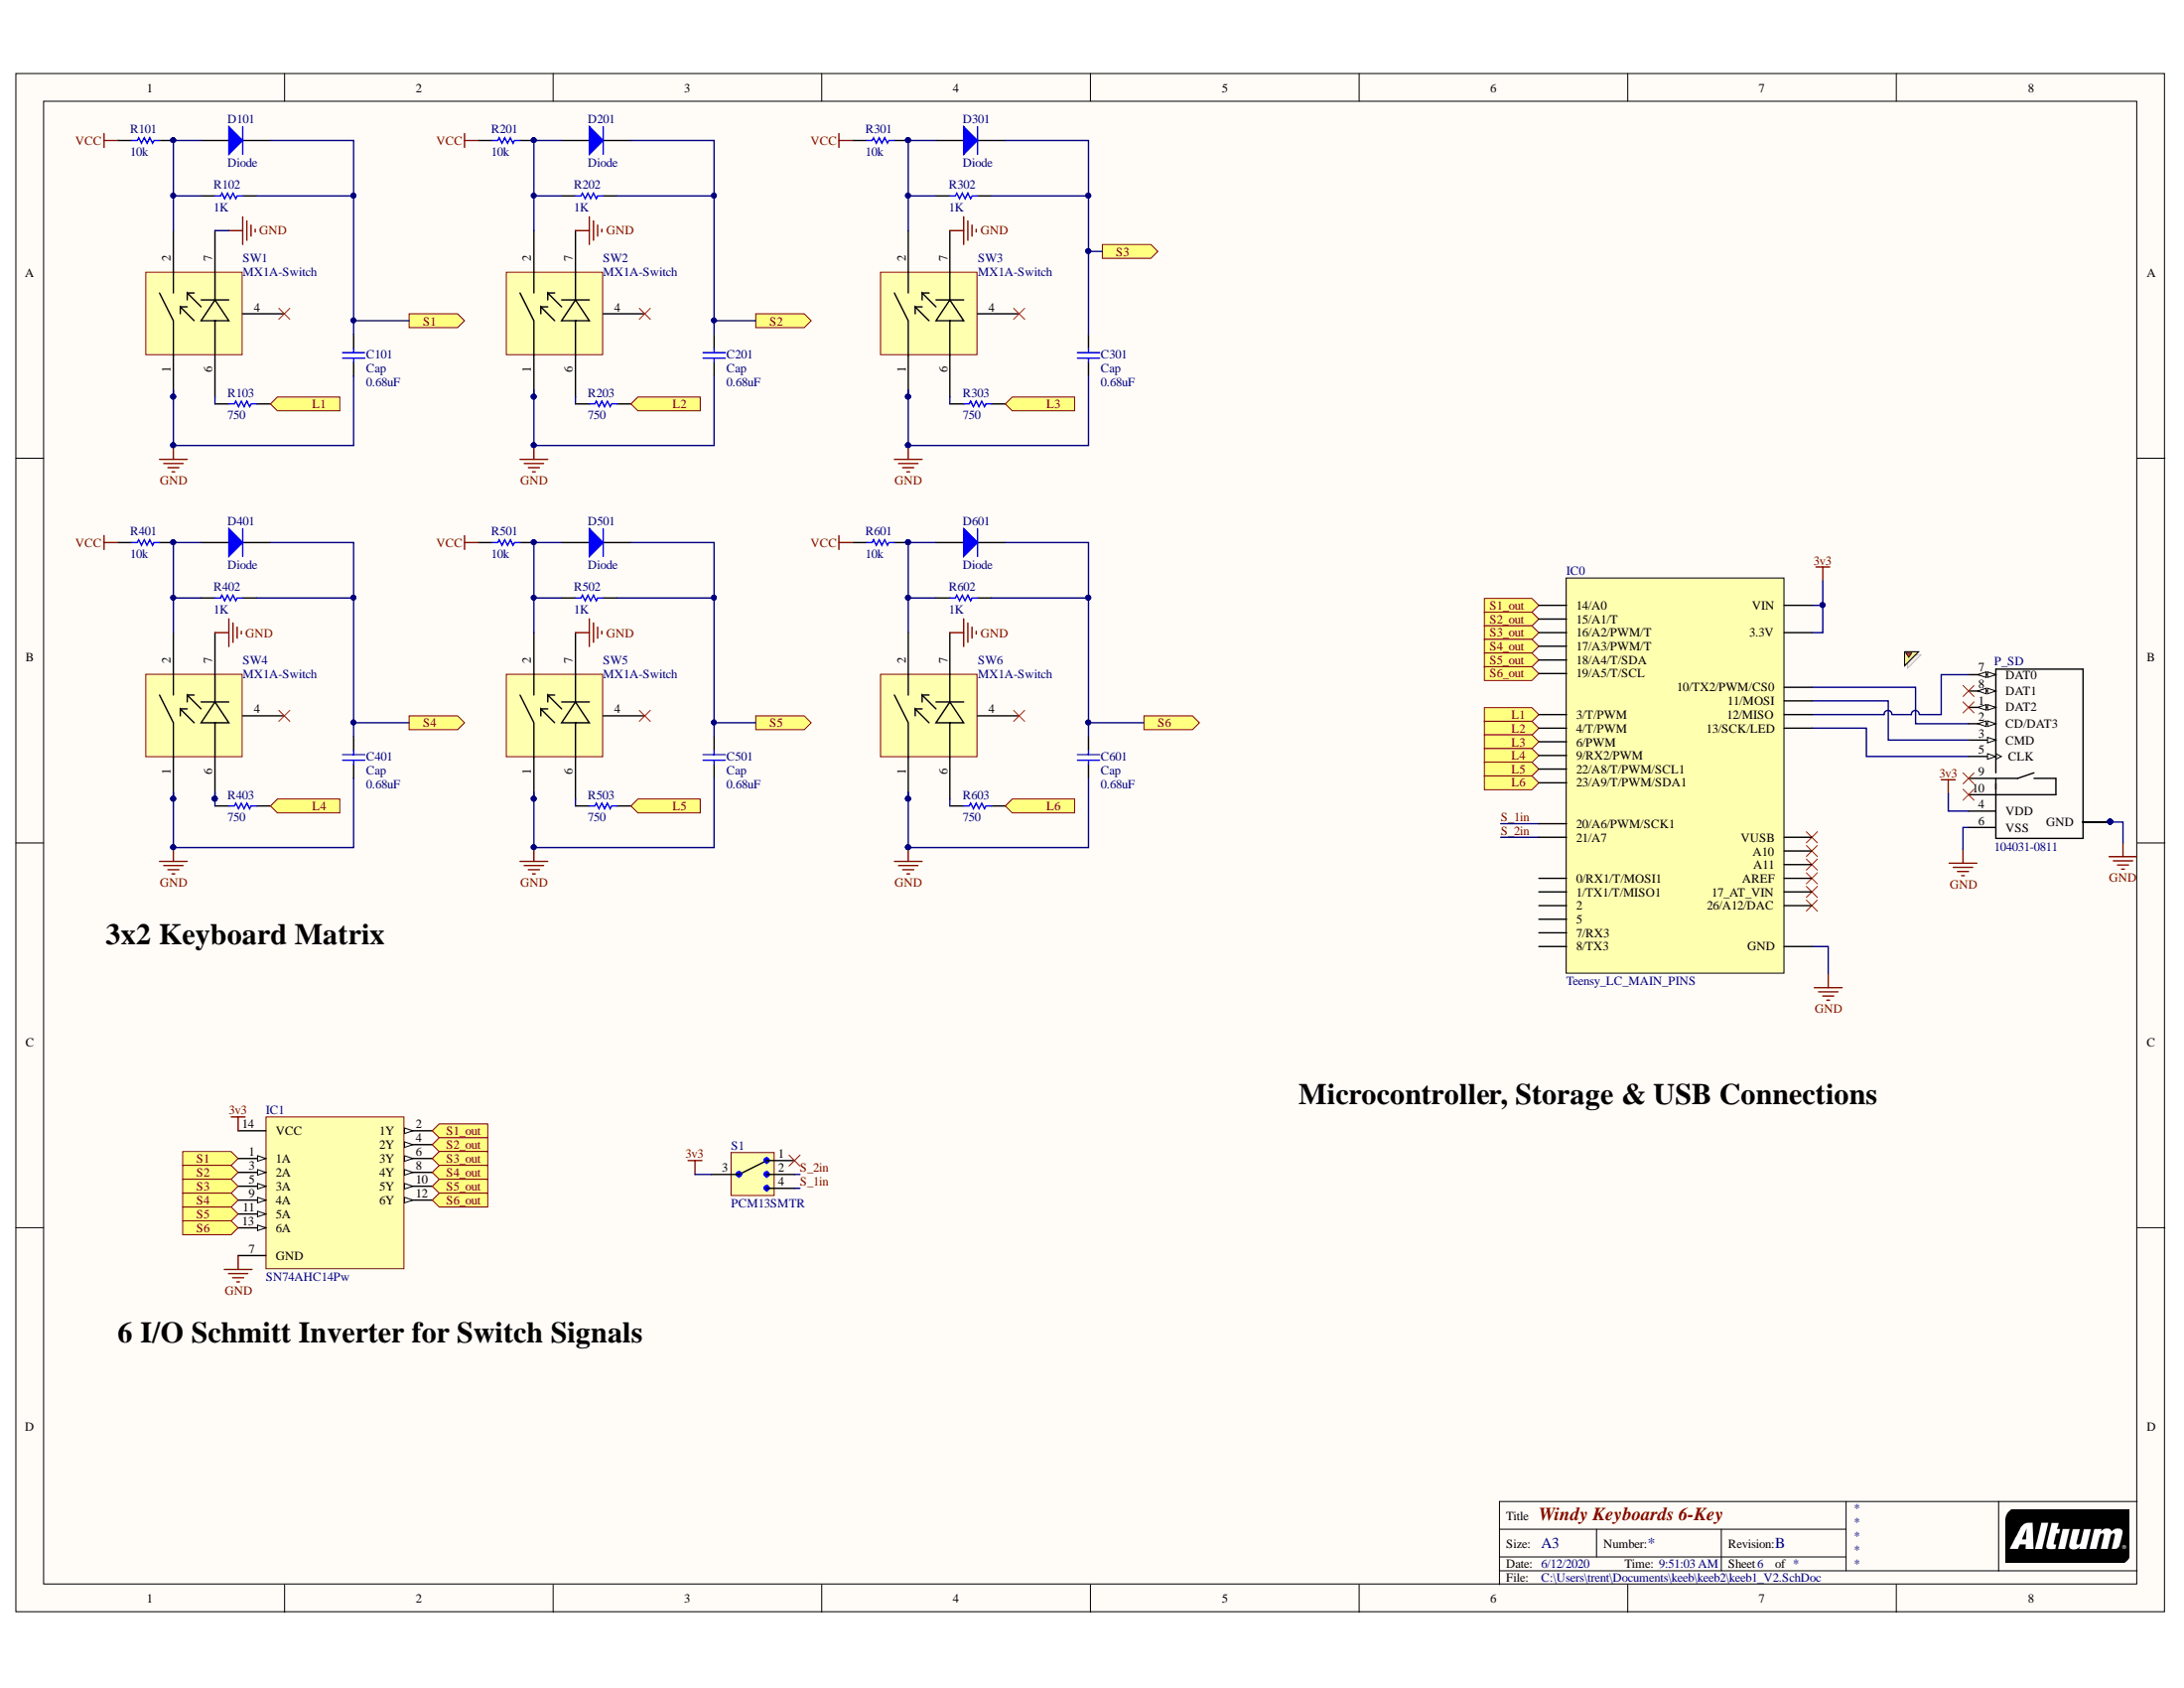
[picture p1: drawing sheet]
# Altium project keeb1_V2.PrjPcb
1 sheet, 40 parts. Net scope: flat (ports and power ports of the same name join across sheets).
Board file: keeb1_V2.PcbDoc

## Sheet keeb1_V2.SchDoc: Windy Keyboards 6-Key
size A3; ApprovedBy: Trent Little; CheckedBy: Trent Little; Author: Trent Little; CompanyName: Windy Keyboards; DrawnBy: Trent Little; Engineer: Trent Little; Revision: B; SheetNumber: 6

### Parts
C101  Cap  value 0.68uF  [C1206]
C201  Cap  value 0.68uF  [C1206]
C301  Cap  value 0.68uF  [C1206]
C401  Cap  value 0.68uF  [C1206]
C501  Cap  value 0.68uF  [C1206]
C601  Cap  value 0.68uF  [C1206]
D101  Diode  [MMDL6050T1G]
D201  Diode  [MMDL6050T1G]
D301  Diode  [MMDL6050T1G]
D401  Diode  [MMDL6050T1G]
D501  Diode  [MMDL6050T1G]
D601  Diode  [MMDL6050T1G]
IC0  Teensy_LC_MAIN_PINS  [Teensy_LC_SMD_MAIN]
IC1  SN74AHC14Pw  [TSSOP-14]
P_SD  104031-0811
R101  value 10k  [C1206]  (hidden comment: Res1)
R102  value 1K  [C1206]  (hidden comment: Res1)
R103  value 750  [C1206]  (hidden comment: Res1)
R201  value 10k  [C1206]  (hidden comment: Res1)
R202  value 1K  [C1206]  (hidden comment: Res1)
R203  value 750  [C1206]  (hidden comment: Res1)
R301  value 10k  [C1206]  (hidden comment: Res1)
R302  value 1K  [C1206]  (hidden comment: Res1)
R303  value 750  [C1206]  (hidden comment: Res1)
R401  value 10k  [C1206]  (hidden comment: Res1)
R402  value 1K  [C1206]  (hidden comment: Res1)
R403  value 750  [C1206]  (hidden comment: Res1)
R501  value 10k  [C1206]  (hidden comment: Res1)
R502  value 1K  [C1206]  (hidden comment: Res1)
R503  value 750  [C1206]  (hidden comment: Res1)
R601  value 10k  [C1206]  (hidden comment: Res1)
R602  value 1K  [C1206]  (hidden comment: Res1)
R603  value 750  [C1206]  (hidden comment: Res1)
S1  PCM13SMTR  [PCM-13SMTR]
SW1  MX1A-Switch  [MX1A-Switch]
SW2  MX1A-Switch  [MX1A-Switch]
SW3  MX1A-Switch  [MX1A-Switch]
SW4  MX1A-Switch  [MX1A-Switch]
SW5  MX1A-Switch  [MX1A-Switch]
SW6  MX1A-Switch  [MX1A-Switch]

### Ports
L1 (in), L2 (in), L3 (in), L4 (in), L5 (in), L6 (in), S1 (in), S1 (out), S1_out (in), S2 (in), S2 (out), S2_out (in), S3 (in), S3 (out), S3_out (in), S4 (in), S4 (out), S4_out (in), S5 (in), S5 (out), S5_out (in), S6 (in), S6 (out), S6_out (in)

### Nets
3v3: IC0.3.3V IC0.VIN IC1.14(VCC) P_SD.4(VDD) P_SD.10(CARD_DET2) S1.3
GND: C101.1 C201.1 C301.1 C401.1 C501.1 C601.1 IC0.GND IC1.7(GND) P_SD.6(VSS) P_SD.G1(GND) P_SD.G2(GND) P_SD.G3(GND) P_SD.G4(GND) SW1.1 SW1.7 SW2.1 SW2.7 SW3.1 SW3.7 SW4.1 SW4.7 SW5.1 SW5.7 SW6.1 SW6.7
VCC: R101.2 R201.2 R301.2 R401.2 R501.2 R601.2
S_1in: IC0.20/A6(20/A6/PWM/SCK1) S1.4
S_2in: IC0.21/A7 S1.2
SD_Detect: IC0.0(0/RX1/T/MOSI1) P_SD.9(CARD_DET1)
NetC101_2: C101.2 D101.2(K) IC1.1(1A) R102.1 ; port S1
NetC201_2: C201.2 D201.2(K) IC1.3(2A) R202.1 ; port S2
NetC301_2: C301.2 D301.2(K) IC1.5(3A) R302.1 ; port S3
NetC401_2: C401.2 D401.2(K) IC1.9(4A) R402.1 ; port S4
NetC501_2: C501.2 D501.2(K) IC1.11(5A) R502.1 ; port S5
NetC601_2: C601.2 D601.2(K) IC1.13(6A) R602.1 ; port S6
NetD101_1: D101.1(A) R101.1 R102.2 SW1.2
NetD201_1: D201.1(A) R201.1 R202.2 SW2.2
NetD301_1: D301.1(A) R301.1 R302.2 SW3.2
NetD401_1: D401.1(A) R401.1 R402.2 SW4.2
NetD501_1: D501.1(A) R501.1 R502.2 SW5.2
NetD601_1: D601.1(A) R601.1 R602.2 SW6.2
NetIC0_3: IC0.3(3/T/PWM) R103.1 ; port L1
NetIC0_4: IC0.4(4/T/PWM) R203.1 ; port L2
NetIC0_6: IC0.6(6/PWM) R303.1 ; port L3
NetIC0_9: IC0.9(9/RX2/PWM) R403.1 ; port L4
NetIC0_10: IC0.10(10/TX2/PWM/CS0) P_SD.2(CD/DAT3)
NetIC0_11: IC0.11(11/MOSI) P_SD.3(CMD)
NetIC0_12: IC0.12(12/MISO) P_SD.7(DAT0)
NetIC0_13: IC0.13(13/SCK/LED) P_SD.5(CLK)
NetIC0_14/A0: IC0.14/A0 IC1.2(1Y) ; port S1_out
NetIC0_15/A1: IC0.15/A1(15/A1/T) IC1.4(2Y) ; port S2_out
NetIC0_16/A2: IC0.16/A2(16/A2/PWM/T) IC1.6(3Y) ; port S3_out
NetIC0_17/A3: IC0.17/A3(17/A3/PWM/T) IC1.8(4Y) ; port S4_out
NetIC0_18/A4: IC0.18/A4(18/A4/T/SDA) IC1.10(5Y) ; port S5_out
NetIC0_19/A5: IC0.19/A5(19/A5/T/SCL) IC1.12(6Y) ; port S6_out
NetIC0_22/A8: IC0.22/A8(22/A8/T/PWM/SCL1) R503.1 ; port L5
NetIC0_23/A9: IC0.23/A9(23/A9/T/PWM/SDA1) R603.1 ; port L6
NetR103_2: R103.2 SW1.6
NetR203_2: R203.2 SW2.6
NetR303_2: R303.2 SW3.6
NetR403_2: R403.2 SW4.6
NetR503_2: R503.2 SW5.6
NetR603_2: R603.2 SW6.6

Not connected (* = marked no-connect by the designer): IC0 1(1/TX1/T/MISO1) 2 5 7(7/RX3) 8(8/TX3) A10* A11* AREF* RESET/DAC(26/A12/DAC)* VBAT(17_AT_VIN)* VUSB*; P_SD 1(DAT2)* 8(DAT1)*; S1 1*; SW1 4*; SW2 4*; SW3 4*; SW4 4*; SW5 4*; SW6 4*

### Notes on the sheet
- (near P_SD) SD, uSD, Description
  9, 1, DAT2
  1, 2, DAT3/CD
  2, 3, CMD
  4, 4, Vdd
  5, 5, CLK
  3&6, 6, Vss
  7, 7, DAT0
  8, 8, DAT1
  BR
- 3x2 Keyboard Matrix
- Microcontroller, Storage & USB Connections
- 6 I/O Schmitt Inverter for Switch Signals
